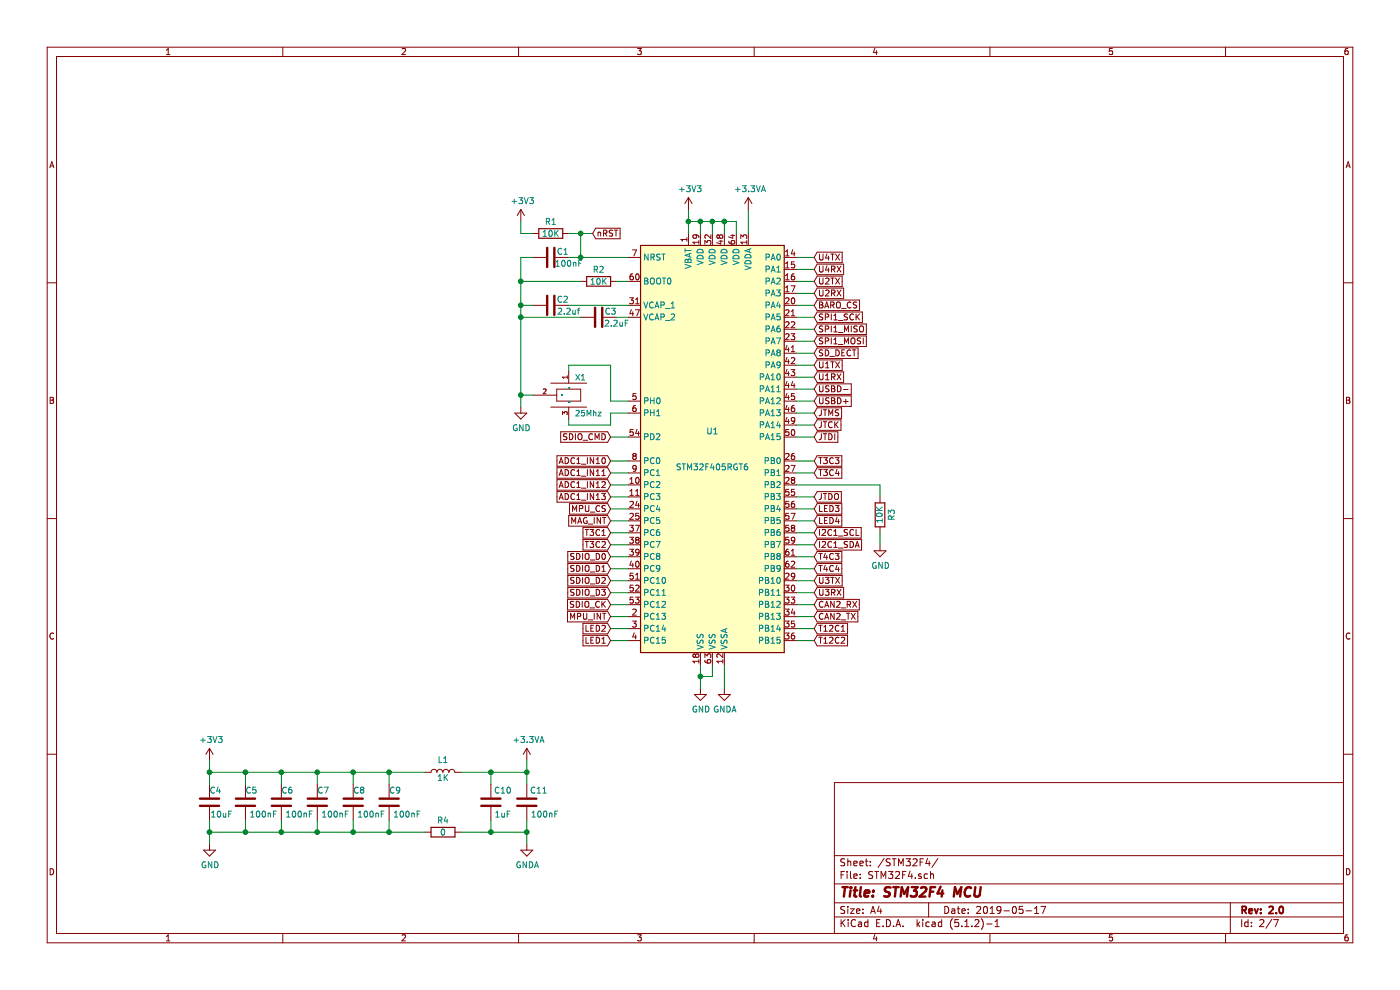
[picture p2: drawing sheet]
EESchema Schematic File Version 4
LIBS:SimpleFCv2-cache
EELAYER 29 0
EELAYER END
$Descr A4 11693 8268
encoding utf-8
Sheet 2 7
Title "STM32F4 MCU"
Date "2019-05-17"
Rev "2.0"
Comp ""
Comment1 ""
Comment2 ""
Comment3 ""
Comment4 ""
$EndDescr
$Comp
L power:GND #PWR07
U 1 1
P 5850 5750
F 0 "#PWR07" H 5850 5500 50  0001 C CNN
F 1 "GND" H 5855 5577 50  0000 C CNN
F 2 "" H 5850 5750 50  0001 C CNN
F 3 "" H 5850 5750 50  0001 C CNN
	1    5850 5750
	1    0    0    -1  
$EndComp
$Comp
L power:GNDA #PWR08
U 1 1
P 6050 5750
F 0 "#PWR08" H 6050 5500 50  0001 C CNN
F 1 "GNDA" H 6055 5577 50  0000 C CNN
F 2 "" H 6050 5750 50  0001 C CNN
F 3 "" H 6050 5750 50  0001 C CNN
	1    6050 5750
	1    0    0    -1  
$EndComp
Wire Wire Line
	5850 5550 5850 5650
Wire Wire Line
	5850 5650 5950 5650
Wire Wire Line
	5950 5650 5950 5550
Connection ~ 5850 5650
Wire Wire Line
	5850 5650 5850 5750
Wire Wire Line
	6050 5550 6050 5750
$Comp
L Device:R R2
U 1 1
P 5000 2350
F 0 "R2" V 4900 2350 50  0000 C CNN
F 1 "10K" V 5000 2350 50  0000 C CNN
F 2 "Resistor_SMD:R_0603_1608Metric_Pad1.05x0.95mm_HandSolder" V 4930 2350 50  0001 C CNN
F 3 "" H 5000 2350 50  0001 C CNN
	1    5000 2350
	0    1    1    0   
$EndComp
Wire Wire Line
	5150 2350 5250 2350
$Comp
L power:GND #PWR05
U 1 1
P 4350 3400
F 0 "#PWR05" H 4350 3150 50  0001 C CNN
F 1 "GND" H 4355 3227 50  0000 C CNN
F 2 "" H 4350 3400 50  0001 C CNN
F 3 "" H 4350 3400 50  0001 C CNN
	1    4350 3400
	1    0    0    -1  
$EndComp
$Comp
L Resonators:Resonators3Pin X1
U 1 1
P 4750 3300
F 0 "X1" H 4800 3450 47  0000 L CNN
F 1 "25Mhz" H 4800 3150 47  0000 L CNN
F 2 "MurataResonators:CERALOCK-CSTCW" H 4750 3300 47  0001 C CNN
F 3 "" H 4750 3300 47  0001 C CNN
	1    4750 3300
	1    0    0    -1  
$EndComp
Wire Wire Line
	5250 3650 5100 3650
Text GLabel 5100 3650 0    50   Input ~ 0
SDIO_CMD
Wire Wire Line
	4750 3500 4750 3550
Wire Wire Line
	4750 3550 5100 3550
Wire Wire Line
	5100 3550 5100 3450
Wire Wire Line
	5100 3450 5250 3450
Wire Wire Line
	5250 3350 5100 3350
Wire Wire Line
	5100 3350 5100 3050
Wire Wire Line
	5100 3050 4750 3050
Wire Wire Line
	4750 3050 4750 3100
Wire Wire Line
	4450 3300 4350 3300
Wire Wire Line
	4350 3300 4350 3400
Wire Wire Line
	4350 3300 4350 2650
Wire Wire Line
	4350 2350 4850 2350
Connection ~ 4350 3300
$Comp
L Device:C C1
U 1 1
P 4600 2150
F 0 "C1" V 4550 2250 50  0000 C CNN
F 1 "100nF" V 4650 2300 50  0000 C CNN
F 2 "Capacitor_SMD:C_0603_1608Metric_Pad1.05x0.95mm_HandSolder" H 4638 2000 50  0001 C CNN
F 3 "" H 4600 2150 50  0001 C CNN
	1    4600 2150
	0    1    1    0   
$EndComp
Wire Wire Line
	4750 2150 4850 2150
Wire Wire Line
	4450 2150 4350 2150
Wire Wire Line
	4350 2150 4350 2350
Connection ~ 4350 2350
$Comp
L Device:C C2
U 1 1
P 4600 2550
F 0 "C2" V 4550 2650 50  0000 C CNN
F 1 "2.2uf" V 4650 2700 50  0000 C CNN
F 2 "Capacitor_SMD:C_0603_1608Metric_Pad1.05x0.95mm_HandSolder" H 4638 2400 50  0001 C CNN
F 3 "" H 4600 2550 50  0001 C CNN
	1    4600 2550
	0    1    1    0   
$EndComp
$Comp
L Device:C C3
U 1 1
P 5000 2650
F 0 "C3" V 4950 2750 50  0000 C CNN
F 1 "2.2uF" V 5050 2800 50  0000 C CNN
F 2 "Capacitor_SMD:C_0603_1608Metric_Pad1.05x0.95mm_HandSolder" H 5038 2500 50  0001 C CNN
F 3 "" H 5000 2650 50  0001 C CNN
	1    5000 2650
	0    1    1    0   
$EndComp
Wire Wire Line
	5250 2650 5150 2650
Wire Wire Line
	4850 2650 4350 2650
Connection ~ 4350 2650
Wire Wire Line
	4350 2650 4350 2550
Wire Wire Line
	4450 2550 4350 2550
Connection ~ 4350 2550
Wire Wire Line
	4350 2550 4350 2350
$Comp
L Device:R R3
U 1 1
P 7350 4300
F 0 "R3" V 7250 4300 50  0000 C CNN
F 1 "10K" V 7350 4300 50  0000 C CNN
F 2 "Resistor_SMD:R_0603_1608Metric_Pad1.05x0.95mm_HandSolder" V 7280 4300 50  0001 C CNN
F 3 "" H 7350 4300 50  0001 C CNN
	1    7350 4300
	-1   0    0    -1  
$EndComp
$Comp
L power:GND #PWR06
U 1 1
P 7350 4550
F 0 "#PWR06" H 7350 4300 50  0001 C CNN
F 1 "GND" H 7355 4377 50  0000 C CNN
F 2 "" H 7350 4550 50  0001 C CNN
F 3 "" H 7350 4550 50  0001 C CNN
	1    7350 4550
	1    0    0    -1  
$EndComp
Wire Wire Line
	5250 3850 5100 3850
Wire Wire Line
	5250 3950 5100 3950
Wire Wire Line
	5250 4050 5100 4050
Wire Wire Line
	5250 4150 5100 4150
Wire Wire Line
	5250 4250 5100 4250
Wire Wire Line
	5250 4450 5100 4450
Wire Wire Line
	5250 4550 5100 4550
Wire Wire Line
	5250 4650 5100 4650
Wire Wire Line
	5250 4750 5100 4750
Wire Wire Line
	5250 4850 5100 4850
Wire Wire Line
	5250 4950 5100 4950
Wire Wire Line
	5250 5050 5100 5050
Wire Wire Line
	6650 2150 6800 2150
Wire Wire Line
	6650 2250 6800 2250
Wire Wire Line
	6650 2350 6800 2350
Wire Wire Line
	6650 2450 6800 2450
Wire Wire Line
	6650 2650 6800 2650
Wire Wire Line
	6650 2750 6800 2750
Wire Wire Line
	6650 2850 6800 2850
Wire Wire Line
	6650 2950 6800 2950
Wire Wire Line
	6650 3050 6800 3050
Wire Wire Line
	6650 3150 6800 3150
Wire Wire Line
	6650 3250 6800 3250
Wire Wire Line
	6650 3350 6800 3350
Wire Wire Line
	6650 3450 6800 3450
Wire Wire Line
	6650 3550 6800 3550
Wire Wire Line
	6650 3850 6800 3850
Wire Wire Line
	6650 3950 6800 3950
Wire Wire Line
	6650 4150 6800 4150
Wire Wire Line
	6650 4250 6800 4250
Wire Wire Line
	6650 4350 6800 4350
Wire Wire Line
	6650 4450 6800 4450
Wire Wire Line
	6650 4550 6800 4550
Wire Wire Line
	6650 4650 6800 4650
Wire Wire Line
	6650 4750 6800 4750
Wire Wire Line
	6650 4850 6800 4850
Wire Wire Line
	6650 4950 6800 4950
Wire Wire Line
	6650 5050 6800 5050
Wire Wire Line
	6650 5150 6800 5150
Wire Wire Line
	6650 5250 6800 5250
Wire Wire Line
	6650 5350 6800 5350
Text GLabel 5100 3850 0    50   Input ~ 0
ADC1_IN10
Text GLabel 5100 3950 0    50   Input ~ 0
ADC1_IN11
Text GLabel 5100 4050 0    50   Input ~ 0
ADC1_IN12
Text GLabel 5100 4150 0    50   Input ~ 0
ADC1_IN13
Text GLabel 5100 4250 0    50   Input ~ 0
MPU_CS
Text GLabel 5100 4450 0    50   Input ~ 0
T3C1
Text GLabel 5100 4550 0    50   Input ~ 0
T3C2
Text GLabel 5100 4650 0    50   Input ~ 0
SDIO_D0
Text GLabel 5100 4750 0    50   Input ~ 0
SDIO_D1
Text GLabel 5100 4850 0    50   Input ~ 0
SDIO_D2
Text GLabel 5100 4950 0    50   Input ~ 0
SDIO_D3
Text GLabel 5100 5050 0    50   Input ~ 0
SDIO_CK
Text GLabel 5100 4350 0    50   Input ~ 0
MAG_INT
Text GLabel 6800 2150 2    50   Input ~ 0
U4TX
Text GLabel 6800 2250 2    50   Input ~ 0
U4RX
Text GLabel 6800 2350 2    50   Input ~ 0
U2TX
Text GLabel 6800 2450 2    50   Input ~ 0
U2RX
Text GLabel 6800 2650 2    50   Input ~ 0
SPI1_SCK
Text GLabel 6800 2750 2    50   Input ~ 0
SPI1_MISO
Text GLabel 6800 2850 2    50   Input ~ 0
SPI1_MOSI
Text GLabel 6800 2950 2    50   Input ~ 0
SD_DECT
Text GLabel 6800 3050 2    50   Input ~ 0
U1TX
Text GLabel 6800 3150 2    50   Input ~ 0
U1RX
Text GLabel 6800 3250 2    50   Input ~ 0
USBD-
Text GLabel 6800 3350 2    50   Input ~ 0
USBD+
Text GLabel 6800 3450 2    50   Input ~ 0
JTMS
Text GLabel 6800 3550 2    50   Input ~ 0
JTCK
Text GLabel 6800 3850 2    50   Input ~ 0
T3C3
Text GLabel 6800 3950 2    50   Input ~ 0
T3C4
Text GLabel 6800 4150 2    50   Input ~ 0
JTDO
Text GLabel 6800 4250 2    50   Input ~ 0
LED3
Text GLabel 6800 4350 2    50   Input ~ 0
LED4
Wire Wire Line
	7350 4550 7350 4450
Wire Wire Line
	7350 4150 7350 4050
Wire Wire Line
	7350 4050 6650 4050
Text GLabel 6800 4650 2    50   Input ~ 0
T4C3
Text GLabel 6800 4750 2    50   Input ~ 0
T4C4
Text GLabel 6800 4450 2    50   Input ~ 0
I2C1_SCL
Text GLabel 6800 4550 2    50   Input ~ 0
I2C1_SDA
Text GLabel 6800 4850 2    50   Input ~ 0
U3TX
Text GLabel 6800 4950 2    50   Input ~ 0
U3RX
Text GLabel 6800 5050 2    50   Input ~ 0
CAN2_RX
Text GLabel 6800 5150 2    50   Input ~ 0
CAN2_TX
Text GLabel 6800 5250 2    50   Input ~ 0
T12C1
Text GLabel 6800 5350 2    50   Input ~ 0
T12C2
$Comp
L Device:C C4
U 1 1
P 1750 6700
F 0 "C4" H 1800 6800 50  0000 C CNN
F 1 "10uF" H 1850 6600 50  0000 C CNN
F 2 "Capacitor_SMD:C_0603_1608Metric_Pad1.05x0.95mm_HandSolder" H 1788 6550 50  0001 C CNN
F 3 "" H 1750 6700 50  0001 C CNN
	1    1750 6700
	1    0    0    -1  
$EndComp
$Comp
L Device:C C5
U 1 1
P 2050 6700
F 0 "C5" H 2100 6800 50  0000 C CNN
F 1 "100nF" H 2200 6600 50  0000 C CNN
F 2 "Capacitor_SMD:C_0603_1608Metric_Pad1.05x0.95mm_HandSolder" H 2088 6550 50  0001 C CNN
F 3 "" H 2050 6700 50  0001 C CNN
	1    2050 6700
	1    0    0    -1  
$EndComp
$Comp
L Device:C C6
U 1 1
P 2350 6700
F 0 "C6" H 2400 6800 50  0000 C CNN
F 1 "100nF" H 2500 6600 50  0000 C CNN
F 2 "Capacitor_SMD:C_0603_1608Metric_Pad1.05x0.95mm_HandSolder" H 2388 6550 50  0001 C CNN
F 3 "" H 2350 6700 50  0001 C CNN
	1    2350 6700
	1    0    0    -1  
$EndComp
$Comp
L Device:C C7
U 1 1
P 2650 6700
F 0 "C7" H 2700 6800 50  0000 C CNN
F 1 "100nF" H 2800 6600 50  0000 C CNN
F 2 "Capacitor_SMD:C_0603_1608Metric_Pad1.05x0.95mm_HandSolder" H 2688 6550 50  0001 C CNN
F 3 "" H 2650 6700 50  0001 C CNN
	1    2650 6700
	1    0    0    -1  
$EndComp
$Comp
L Device:C C8
U 1 1
P 2950 6700
F 0 "C8" H 3000 6800 50  0000 C CNN
F 1 "100nF" H 3100 6600 50  0000 C CNN
F 2 "Capacitor_SMD:C_0603_1608Metric_Pad1.05x0.95mm_HandSolder" H 2988 6550 50  0001 C CNN
F 3 "" H 2950 6700 50  0001 C CNN
	1    2950 6700
	1    0    0    -1  
$EndComp
$Comp
L Device:C C9
U 1 1
P 3250 6700
F 0 "C9" H 3300 6800 50  0000 C CNN
F 1 "100nF" H 3400 6600 50  0000 C CNN
F 2 "Capacitor_SMD:C_0603_1608Metric_Pad1.05x0.95mm_HandSolder" H 3288 6550 50  0001 C CNN
F 3 "" H 3250 6700 50  0001 C CNN
	1    3250 6700
	1    0    0    -1  
$EndComp
$Comp
L Device:C C10
U 1 1
P 4100 6700
F 0 "C10" H 4200 6800 50  0000 C CNN
F 1 "1uF" H 4200 6600 50  0000 C CNN
F 2 "Capacitor_SMD:C_0603_1608Metric_Pad1.05x0.95mm_HandSolder" H 4138 6550 50  0001 C CNN
F 3 "" H 4100 6700 50  0001 C CNN
	1    4100 6700
	1    0    0    -1  
$EndComp
$Comp
L Device:C C11
U 1 1
P 4400 6700
F 0 "C11" H 4500 6800 50  0000 C CNN
F 1 "100nF" H 4550 6600 50  0000 C CNN
F 2 "Capacitor_SMD:C_0603_1608Metric_Pad1.05x0.95mm_HandSolder" H 4438 6550 50  0001 C CNN
F 3 "" H 4400 6700 50  0001 C CNN
	1    4400 6700
	1    0    0    -1  
$EndComp
$Comp
L power:GNDA #PWR012
U 1 1
P 4400 7050
F 0 "#PWR012" H 4400 6800 50  0001 C CNN
F 1 "GNDA" H 4405 6877 50  0000 C CNN
F 2 "" H 4400 7050 50  0001 C CNN
F 3 "" H 4400 7050 50  0001 C CNN
	1    4400 7050
	1    0    0    -1  
$EndComp
Wire Wire Line
	4100 6950 4400 6950
Wire Wire Line
	4400 6950 4400 6850
Wire Wire Line
	4100 6950 4100 6850
$Comp
L power:+3.3VA #PWR010
U 1 1
P 4400 6350
F 0 "#PWR010" H 4400 6200 50  0001 C CNN
F 1 "+3.3VA" H 4415 6523 50  0000 C CNN
F 2 "" H 4400 6350 50  0001 C CNN
F 3 "" H 4400 6350 50  0001 C CNN
	1    4400 6350
	1    0    0    -1  
$EndComp
$Comp
L power:+3V3 #PWR09
U 1 1
P 1750 6350
F 0 "#PWR09" H 1750 6200 50  0001 C CNN
F 1 "+3V3" H 1765 6523 50  0000 C CNN
F 2 "" H 1750 6350 50  0001 C CNN
F 3 "" H 1750 6350 50  0001 C CNN
	1    1750 6350
	1    0    0    -1  
$EndComp
$Comp
L power:GND #PWR011
U 1 1
P 1750 7050
F 0 "#PWR011" H 1750 6800 50  0001 C CNN
F 1 "GND" H 1755 6877 50  0000 C CNN
F 2 "" H 1750 7050 50  0001 C CNN
F 3 "" H 1750 7050 50  0001 C CNN
	1    1750 7050
	1    0    0    -1  
$EndComp
Wire Wire Line
	1750 7050 1750 6950
Wire Wire Line
	1750 6950 2050 6950
Wire Wire Line
	3250 6950 3250 6850
Connection ~ 1750 6950
Wire Wire Line
	1750 6950 1750 6850
Wire Wire Line
	1750 6350 1750 6450
Wire Wire Line
	1750 6450 2050 6450
Wire Wire Line
	3250 6450 3250 6550
Connection ~ 1750 6450
Wire Wire Line
	1750 6450 1750 6550
Wire Wire Line
	4400 7050 4400 6950
Connection ~ 4400 6950
Wire Wire Line
	4400 6350 4400 6450
Wire Wire Line
	4400 6450 4100 6450
Wire Wire Line
	4100 6450 4100 6550
Connection ~ 4400 6450
Wire Wire Line
	4400 6450 4400 6550
Wire Wire Line
	2050 6550 2050 6450
Connection ~ 2050 6450
Wire Wire Line
	2050 6450 2350 6450
Wire Wire Line
	2350 6550 2350 6450
Connection ~ 2350 6450
Wire Wire Line
	2350 6450 2650 6450
Wire Wire Line
	2650 6550 2650 6450
Connection ~ 2650 6450
Wire Wire Line
	2650 6450 2950 6450
Wire Wire Line
	2950 6550 2950 6450
Connection ~ 2950 6450
Wire Wire Line
	2950 6450 3250 6450
Wire Wire Line
	2050 6850 2050 6950
Connection ~ 2050 6950
Wire Wire Line
	2050 6950 2350 6950
Wire Wire Line
	2350 6850 2350 6950
Connection ~ 2350 6950
Wire Wire Line
	2350 6950 2650 6950
Wire Wire Line
	2650 6850 2650 6950
Connection ~ 2650 6950
Wire Wire Line
	2650 6950 2950 6950
Wire Wire Line
	2950 6850 2950 6950
Connection ~ 2950 6950
Wire Wire Line
	2950 6950 3250 6950
$Comp
L Device:R R4
U 1 1
P 3700 6950
F 0 "R4" V 3600 6950 50  0000 C CNN
F 1 "0" V 3700 6950 50  0000 C CNN
F 2 "Resistor_SMD:R_0603_1608Metric_Pad1.05x0.95mm_HandSolder" V 3630 6950 50  0001 C CNN
F 3 "" H 3700 6950 50  0001 C CNN
	1    3700 6950
	0    1    1    0   
$EndComp
Wire Wire Line
	3850 6950 4100 6950
Connection ~ 4100 6950
Wire Wire Line
	3550 6950 3250 6950
Connection ~ 3250 6950
$Comp
L Device:L L1
U 1 1
P 3700 6450
F 0 "L1" V 3800 6450 50  0000 C CNN
F 1 "1K" V 3650 6450 50  0000 C CNN
F 2 "Inductor_SMD:L_0603_1608Metric_Pad1.05x0.95mm_HandSolder" H 3700 6450 50  0001 C CNN
F 3 "" H 3700 6450 50  0001 C CNN
	1    3700 6450
	0    -1   -1   0   
$EndComp
Wire Wire Line
	3550 6450 3250 6450
Connection ~ 3250 6450
Wire Wire Line
	3850 6450 4100 6450
Connection ~ 4100 6450
Wire Wire Line
	6650 3650 6800 3650
Wire Wire Line
	5250 5150 5100 5150
$Comp
L Device:R R1
U 1 1
P 4600 1950
F 0 "R1" V 4500 1950 50  0000 C CNN
F 1 "10K" V 4600 1950 50  0000 C CNN
F 2 "Resistor_SMD:R_0603_1608Metric_Pad1.05x0.95mm_HandSolder" V 4530 1950 50  0001 C CNN
F 3 "" H 4600 1950 50  0001 C CNN
	1    4600 1950
	0    1    1    0   
$EndComp
$Comp
L power:+3V3 #PWR03
U 1 1
P 4350 1850
F 0 "#PWR03" H 4350 1700 50  0001 C CNN
F 1 "+3V3" H 4365 2023 50  0000 C CNN
F 2 "" H 4350 1850 50  0001 C CNN
F 3 "" H 4350 1850 50  0001 C CNN
	1    4350 1850
	1    0    0    -1  
$EndComp
Wire Wire Line
	4450 1950 4350 1950
Wire Wire Line
	4350 1950 4350 1850
Wire Wire Line
	4750 1950 4850 1950
Wire Wire Line
	4850 1950 4850 2150
Connection ~ 4850 2150
Wire Wire Line
	4850 2150 5250 2150
Wire Wire Line
	4850 1950 4950 1950
Connection ~ 4850 1950
Text GLabel 4950 1950 2    50   Input ~ 0
nRST
Text GLabel 5100 5150 0    50   Input ~ 0
MPU_INT
Text GLabel 6800 2550 2    50   Input ~ 0
BARO_CS
Wire Wire Line
	6650 2550 6800 2550
Text GLabel 6800 3650 2    50   Input ~ 0
JTDI
Wire Wire Line
	5100 4350 5250 4350
Wire Wire Line
	5250 5250 5100 5250
Wire Wire Line
	5250 5350 5100 5350
Text GLabel 5100 5350 0    50   Input ~ 0
LED1
Text GLabel 5100 5250 0    50   Input ~ 0
LED2
$Comp
L MCU_ST_STM32F4:STM32F405RGTx U1
U 1 1
P 5950 3750
F 0 "U1" H 5950 3900 50  0000 C CNN
F 1 "STM32F405RGT6" H 5950 3600 50  0000 C CNN
F 2 "Package_QFP:LQFP-64_10x10mm_P0.5mm" H 5350 2050 50  0001 R CNN
F 3 "http://www.st.com/st-web-ui/static/active/en/resource/technical/document/datasheet/DM00037051.pdf" H 5950 3750 50  0001 C CNN
	1    5950 3750
	1    0    0    -1  
$EndComp
Wire Wire Line
	4750 2550 5250 2550
Wire Wire Line
	5850 1850 5950 1850
Connection ~ 5850 1850
Wire Wire Line
	5850 1950 5850 1850
Wire Wire Line
	5950 1850 6050 1850
Connection ~ 5950 1850
Wire Wire Line
	5950 1950 5950 1850
Wire Wire Line
	6250 1950 6250 1750
Wire Wire Line
	5750 1850 5750 1950
Connection ~ 5750 1850
Wire Wire Line
	6050 1850 6050 1950
Wire Wire Line
	5750 1850 5850 1850
Wire Wire Line
	5750 1750 5750 1850
$Comp
L power:+3.3VA #PWR02
U 1 1
P 6250 1750
F 0 "#PWR02" H 6250 1600 50  0001 C CNN
F 1 "+3.3VA" H 6265 1923 50  0000 C CNN
F 2 "" H 6250 1750 50  0001 C CNN
F 3 "" H 6250 1750 50  0001 C CNN
	1    6250 1750
	1    0    0    -1  
$EndComp
$Comp
L power:+3V3 #PWR01
U 1 1
P 5750 1750
F 0 "#PWR01" H 5750 1600 50  0001 C CNN
F 1 "+3V3" H 5765 1923 50  0000 C CNN
F 2 "" H 5750 1750 50  0001 C CNN
F 3 "" H 5750 1750 50  0001 C CNN
	1    5750 1750
	1    0    0    -1  
$EndComp
Wire Wire Line
	6050 1850 6150 1850
Wire Wire Line
	6150 1850 6150 1950
Connection ~ 6050 1850
$EndSCHEMATC
